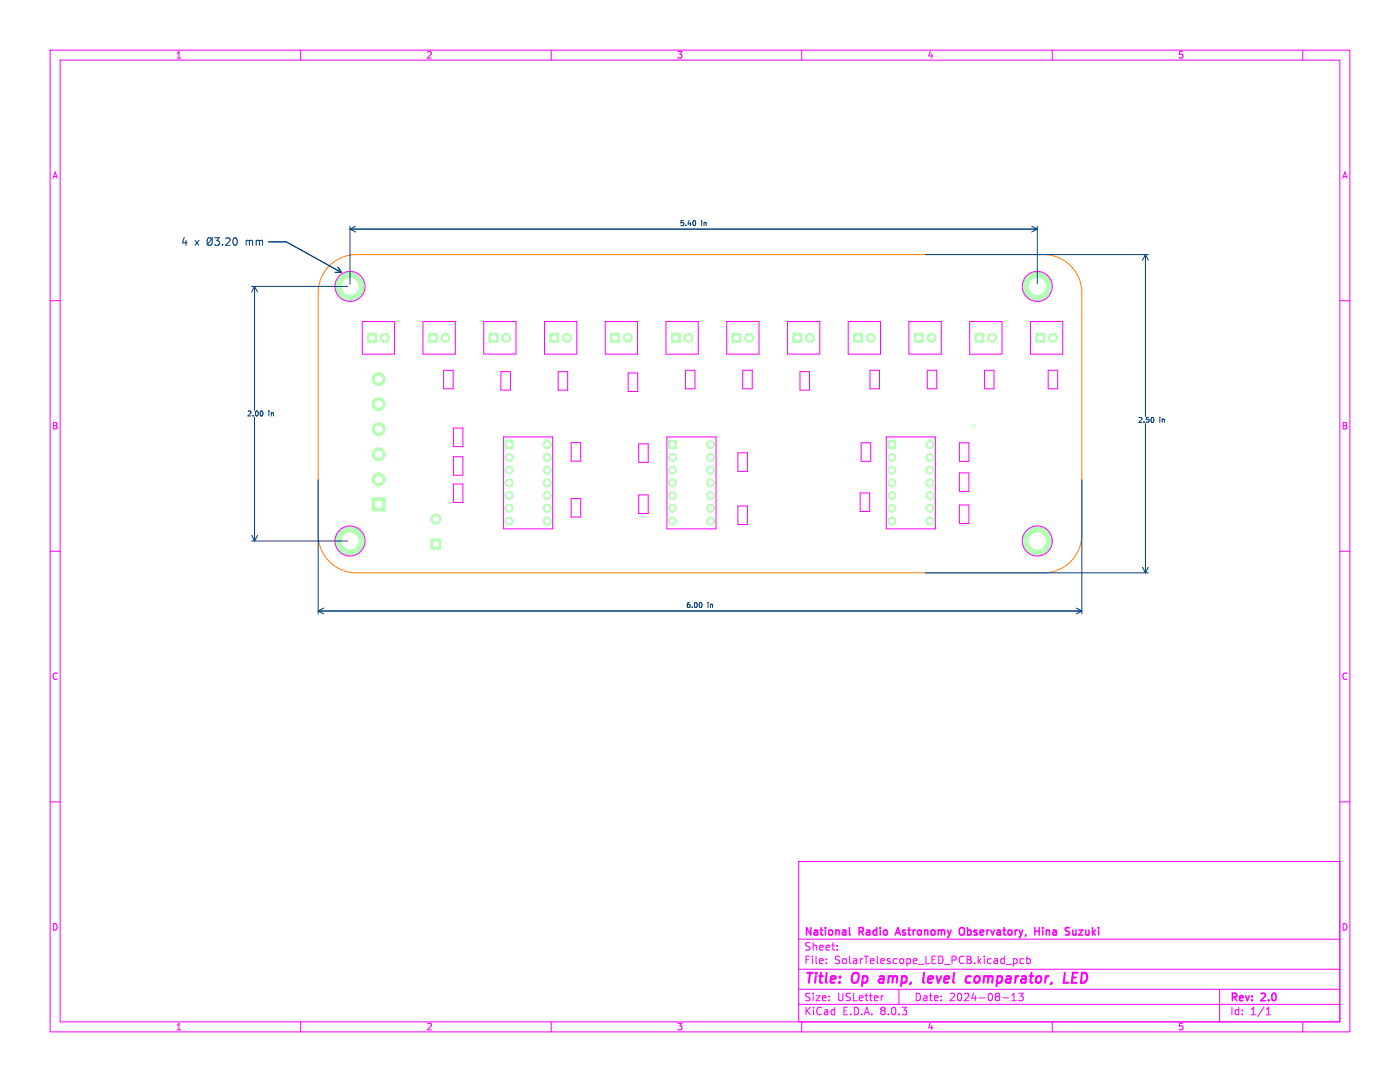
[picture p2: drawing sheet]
<svg xmlns="http://www.w3.org/2000/svg" width="279mm" height="216mm" viewBox="0 0 279 216" stroke-linecap="round" stroke-linejoin="round" font-family="sans-serif">
<g fill="none" stroke="#0080ff" stroke-width=".2">
<circle cx="69.8" cy="57.1" r="2.75"/>
<circle cx="207" cy="57.1" r="2.75"/>
<circle cx="69.8" cy="107.9" r="2.75"/>
<circle cx="207" cy="107.9" r="2.75"/>
</g>
<g fill="#b3ffb3" stroke="#b3ffb3" stroke-width=".2">
<path d="M134 66.5h1.8v1.8h-1.8z"/>
<path d="M206.7 66.5h1.8v1.8h-1.8z"/>
<path d="M73.3 66.5h1.8v1.8h-1.8z"/>
<path d="M100.8 87.9h1.6v1.6h-1.6z"/>
<path d="M85.5 66.5h1.8v1.8h-1.8z"/>
<path d="M121.8 66.5h1.8v1.8h-1.8z"/>
<path d="M133.4 87.9h1.6v1.6h-1.6z"/>
<path d="M182.4 66.5h1.8v1.8h-1.8z"/>
<path d="M146.1 66.5h1.8v1.8h-1.8z"/>
<path d="M177.2 87.9h1.6v1.6h-1.6z"/>
<path d="M194.6 66.5h1.8v1.8h-1.8z"/>
<path d="M97.6 66.5h1.8v1.8h-1.8z"/>
<path d="M109.7 66.5h1.8v1.8h-1.8z"/>
<path d="M170.3 66.5h1.8v1.8h-1.8z"/>
<path d="M158.2 66.5h1.8v1.8h-1.8z"/>
<path d="M86 107.6h2v2h-2z"/>
<path d="M74.3 99.3h2.6v2.6h-2.6z"/>
<circle cx="137.4" cy="67.4" r=".9"/>
<circle cx="210.1" cy="67.4" r=".9"/>
<circle cx="76.8" cy="67.4" r=".9"/>
<circle cx="69.8" cy="57.1" r="2.75"/>
<circle cx="207" cy="57.1" r="2.75"/>
<circle cx="101.6" cy="91.3" r=".8"/>
<circle cx="101.6" cy="93.8" r=".8"/>
<circle cx="101.6" cy="96.3" r=".8"/>
<circle cx="101.6" cy="98.9" r=".8"/>
<circle cx="101.6" cy="101.4" r=".8"/>
<circle cx="101.6" cy="104" r=".8"/>
<circle cx="109.2" cy="104" r=".8"/>
<circle cx="109.2" cy="101.4" r=".8"/>
<circle cx="109.2" cy="98.9" r=".8"/>
<circle cx="109.2" cy="96.3" r=".8"/>
<circle cx="109.2" cy="93.8" r=".8"/>
<circle cx="109.2" cy="91.3" r=".8"/>
<circle cx="109.2" cy="88.7" r=".8"/>
<circle cx="88.9" cy="67.4" r=".9"/>
<circle cx="125.3" cy="67.4" r=".9"/>
<circle cx="134.2" cy="91.3" r=".8"/>
<circle cx="134.2" cy="93.8" r=".8"/>
<circle cx="134.2" cy="96.3" r=".8"/>
<circle cx="134.2" cy="98.9" r=".8"/>
<circle cx="134.2" cy="101.4" r=".8"/>
<circle cx="134.2" cy="104" r=".8"/>
<circle cx="141.8" cy="104" r=".8"/>
<circle cx="141.8" cy="101.4" r=".8"/>
<circle cx="141.8" cy="98.9" r=".8"/>
<circle cx="141.8" cy="96.3" r=".8"/>
<circle cx="141.8" cy="93.8" r=".8"/>
<circle cx="141.8" cy="91.3" r=".8"/>
<circle cx="141.8" cy="88.7" r=".8"/>
<circle cx="185.9" cy="67.4" r=".9"/>
<circle cx="149.5" cy="67.4" r=".9"/>
<circle cx="178" cy="91.3" r=".8"/>
<circle cx="178" cy="93.8" r=".8"/>
<circle cx="178" cy="96.3" r=".8"/>
<circle cx="178" cy="98.9" r=".8"/>
<circle cx="178" cy="101.4" r=".8"/>
<circle cx="178" cy="104" r=".8"/>
<circle cx="185.6" cy="104" r=".8"/>
<circle cx="185.6" cy="101.4" r=".8"/>
<circle cx="185.6" cy="98.9" r=".8"/>
<circle cx="185.6" cy="96.3" r=".8"/>
<circle cx="185.6" cy="93.8" r=".8"/>
<circle cx="185.6" cy="91.3" r=".8"/>
<circle cx="185.6" cy="88.7" r=".8"/>
<circle cx="207" cy="107.9" r="2.75"/>
<circle cx="198" cy="67.4" r=".9"/>
<circle cx="69.8" cy="107.9" r="2.75"/>
<circle cx="101" cy="67.4" r=".9"/>
<circle cx="113.2" cy="67.4" r=".9"/>
<circle cx="173.8" cy="67.4" r=".9"/>
<circle cx="161.6" cy="67.4" r=".9"/>
<circle cx="87" cy="103.6" r="1"/>
<circle cx="75.6" cy="95.6" r="1.3"/>
<circle cx="75.6" cy="90.6" r="1.3"/>
<circle cx="75.6" cy="85.6" r="1.3"/>
<circle cx="75.6" cy="80.6" r="1.3"/>
<circle cx="75.6" cy="75.6" r="1.3"/>
<circle cx="194.3" cy="85.1" r=".3"/>
</g>
<g fill="#fff" stroke="#fff" stroke-width=".2">
<circle cx="194.3" cy="85.1" r=".15"/>
<circle cx="134.9" cy="67.4" r=".45"/>
<circle cx="137.4" cy="67.4" r=".45"/>
<circle cx="207.6" cy="67.4" r=".45"/>
<circle cx="210.1" cy="67.4" r=".45"/>
<circle cx="74.2" cy="67.4" r=".45"/>
<circle cx="76.8" cy="67.4" r=".45"/>
<circle cx="69.8" cy="57.2" r="1.6"/>
<circle cx="207" cy="57.2" r="1.6"/>
<circle cx="101.6" cy="88.7" r=".4"/>
<circle cx="101.6" cy="91.3" r=".4"/>
<circle cx="101.6" cy="93.8" r=".4"/>
<circle cx="101.6" cy="96.4" r=".4"/>
<circle cx="101.6" cy="98.9" r=".4"/>
<circle cx="101.6" cy="101.4" r=".4"/>
<circle cx="101.6" cy="104" r=".4"/>
<circle cx="109.2" cy="104" r=".4"/>
<circle cx="109.2" cy="101.4" r=".4"/>
<circle cx="109.2" cy="98.9" r=".4"/>
<circle cx="109.2" cy="96.4" r=".4"/>
<circle cx="109.2" cy="93.8" r=".4"/>
<circle cx="109.2" cy="91.3" r=".4"/>
<circle cx="109.2" cy="88.7" r=".4"/>
<circle cx="86.4" cy="67.4" r=".45"/>
<circle cx="88.9" cy="67.4" r=".45"/>
<circle cx="122.7" cy="67.4" r=".45"/>
<circle cx="125.3" cy="67.4" r=".45"/>
<circle cx="134.2" cy="88.7" r=".4"/>
<circle cx="134.2" cy="91.3" r=".4"/>
<circle cx="134.2" cy="93.8" r=".4"/>
<circle cx="134.2" cy="96.4" r=".4"/>
<circle cx="134.2" cy="98.9" r=".4"/>
<circle cx="134.2" cy="101.4" r=".4"/>
<circle cx="134.2" cy="104" r=".4"/>
<circle cx="141.8" cy="104" r=".4"/>
<circle cx="141.8" cy="101.4" r=".4"/>
<circle cx="141.8" cy="98.9" r=".4"/>
<circle cx="141.8" cy="96.4" r=".4"/>
<circle cx="141.8" cy="93.8" r=".4"/>
<circle cx="141.8" cy="91.3" r=".4"/>
<circle cx="141.8" cy="88.7" r=".4"/>
<circle cx="183.3" cy="67.4" r=".45"/>
<circle cx="185.9" cy="67.4" r=".45"/>
<circle cx="147" cy="67.4" r=".45"/>
<circle cx="149.5" cy="67.4" r=".45"/>
<circle cx="178" cy="88.7" r=".4"/>
<circle cx="178" cy="91.3" r=".4"/>
<circle cx="178" cy="93.8" r=".4"/>
<circle cx="178" cy="96.4" r=".4"/>
<circle cx="178" cy="98.9" r=".4"/>
<circle cx="178" cy="101.4" r=".4"/>
<circle cx="178" cy="104" r=".4"/>
<circle cx="185.6" cy="104" r=".4"/>
<circle cx="185.6" cy="101.4" r=".4"/>
<circle cx="185.6" cy="98.9" r=".4"/>
<circle cx="185.6" cy="96.4" r=".4"/>
<circle cx="185.6" cy="93.8" r=".4"/>
<circle cx="185.6" cy="91.3" r=".4"/>
<circle cx="185.6" cy="88.7" r=".4"/>
<circle cx="207" cy="108" r="1.6"/>
<circle cx="195.5" cy="67.4" r=".45"/>
<circle cx="198" cy="67.4" r=".45"/>
<circle cx="69.8" cy="108" r="1.6"/>
<circle cx="98.5" cy="67.4" r=".45"/>
<circle cx="101" cy="67.4" r=".45"/>
<circle cx="110.6" cy="67.4" r=".45"/>
<circle cx="113.2" cy="67.4" r=".45"/>
<circle cx="171.2" cy="67.4" r=".45"/>
<circle cx="173.8" cy="67.4" r=".45"/>
<circle cx="159.1" cy="67.4" r=".45"/>
<circle cx="161.6" cy="67.4" r=".45"/>
<circle cx="87" cy="108.6" r=".5"/>
<circle cx="87" cy="103.6" r=".5"/>
<circle cx="75.6" cy="100.6" r=".65"/>
<circle cx="75.6" cy="95.6" r=".65"/>
<circle cx="75.6" cy="90.6" r=".65"/>
<circle cx="75.6" cy="85.6" r=".65"/>
<circle cx="75.6" cy="80.6" r=".65"/>
<circle cx="75.6" cy="75.6" r=".65"/>
</g>
<g fill="none" stroke="#f0f" stroke-width=".2">
<path d="M10 10h259.4v195.9h-259.4zM12 12h255.4v191.9h-255.4zM60 10v2M110 10v2M160 10v2M210 10v2M260 10v2M10 60h2M267.4 60h2M72.3 64.2h6.4v6.5h-6.4zM84.4 64.2h6.5v6.5h-6.5zM88.5 73.9h1.9v3.7h-1.9z"/>
<path d="M96.5 64.2h6.5v6.5h-6.5zM100 74.1h1.9v3.7h-1.9zM108.7 64.2h6.4v6.5h-6.4zM111.4 74.1h1.9v3.7h-1.9zM120.8 64.2h6.4v6.5h-6.4zM125.4 74.4h1.9v3.7h-1.9zM132.9 64.2h6.5v6.5h-6.5zM136.8 73.9h1.9v3.7h-1.9zM145 64.2h6.5v6.5h-6.5zM148.2 73.9h1.9v3.7h-1.9zM157.2 64.2h6.4v6.5h-6.4zM159.7 74.1h1.9v3.7h-1.9z"/>
<path d="M169.3 64.2h6.4v6.5h-6.4zM173.6 73.9h1.9v3.7h-1.9zM181.4 64.2h6.4v6.5h-6.4zM185.1 73.9h1.9v3.7h-1.9zM193.5 64.2h6.5v6.5h-6.5zM196.5 73.9h1.9v3.7h-1.9zM205.6 64.2h6.5v6.5h-6.5zM209.2 73.9h1.9v3.7h-1.9zM90.5 96.6h1.9v3.7h-1.9zM90.5 85.4h1.9v3.7h-1.9zM90.5 91.1h1.9v3.7h-1.9zM100.5 87.2h9.8v18.3h-9.8z"/>
<path d="M114 88.3h1.9v3.7h-1.9zM114 99.5h1.9v3.7h-1.9zM127.5 88.6h1.9v3.7h-1.9zM127.5 98.8h1.9v3.7h-1.9zM133.1 87.2h9.8v18.3h-9.8zM147.3 90.4h1.9v3.7h-1.9zM171.7 98.4h1.9v3.7h-1.9zM171.9 88.4h1.9v3.7h-1.9zM176.9 87.2h9.8v18.3h-9.8zM191.5 88.4h1.9v3.7h-1.9zM191.5 94.4h1.9v3.7h-1.9zM10 110h2"/>
<path d="M147.3 101h1.9v3.7h-1.9zM191.5 100.8h1.9v3.7h-1.9zM267.4 110h2M10 160h2M267.4 160h2M159.4 171.9h108v32h-108zM159.4 197.4h108M159.4 193.4h108M159.4 187.4h108M164.9 192.1v.2M164.9 191.4v.1M167.1 189.4v.2"/>
<path d="M167.1 188.7v.1M176.3 198.7l-.3 .1M179.4 197.4v3M200.1 199.1h1.2M201.9 199.7h.9M201.9 198.6l.5-.4v1.5M202.3 191.4l.4-.1 .3 .3-.1 .6h-.6M204.2 198.2l-.5 .6 .4 .1v.6l-.2 .2-.6-.2M204.3 191.4l-.4-.1-.3 .3 .1 .6h.6M204.9 191.4l.5-.1 .2 .3-.1 .6h-.6M204.9 190.8v1.5M243.4 197.4v6.5"/>
<path d="M60 203.9v2M110 203.9v2M159.4 200.4h108M160 203.9v2M210 203.9v2M252.7 202.5h.9M252.7 201.4l.4-.4v1.5M260 203.9v2"/>
<circle cx="69.8" cy="57.1" r="3"/>
<circle cx="207" cy="57.1" r="3"/>
<circle cx="69.8" cy="107.9" r="3"/>
<circle cx="207" cy="107.9" r="3"/>
</g>
<path d="M175.5 195.4l-.1 .4 .2 .3M184.4 194.1l-.2 1.7 .3 .3M193.2 194.8l.6 .1M193.6 196l-.6 .1M194.5 195.2v.7M212.5 194.1l-.2 2h.9M214 195.1h.7M215.1 194.1h-1l-.2 2h.9" fill="none" stroke="#f0f" stroke-width=".4"/>
<path d="M169.5 185.1v1.3l.2 .2M178.8 186.1h.7M179.2 185.1l-.5 1.5M192.2 185.1a.5 .5 0 0 0-.5 0 .5 .5 0 0 0-.2 .5v.5a.5 .5 0 0 0 .2 .4 .5 .5 0 0 0 .5 0M206.5 185.1v1.5M206.5 185.8h.9M207.4 185.1v1.5M214.1 185.6v.8l.4 .2" fill="none" stroke="#f0f" stroke-width=".3"/>
<path d="M65.7 53a7.6 7.6 0 0 1 5.4-2.2h137.2a7.6 7.6 0 0 1 7.6 7.6v48.3a7.6 7.6 0 0 1-7.6 7.6h-137.2a7.6 7.6 0 0 1-7.6-7.6v-48.3a7.6 7.6 0 0 1 2.2-5.4z" fill="none" stroke="#ff8000" stroke-width=".2"/>
<g fill="none" stroke="#004080" stroke-width=".2">
<path d="M50.2 57.2h19.1M50.8 57.2v24.7M50.8 57.2l.6 1.1M50.8 57.2l-.6 1.1M53.6 48.3h3.5l11 6.1M66.9 54.3l1.2 .1M67.4 53.3l.7 1.1M69.8 45.1v11.5M69.8 45.7h137.2M69.8 45.7l1.2 .6M71 45.1l-1.2 .6M138.7 44.1l.1 .3-.1 .6"/>
<path d="M184.7 50.8h44.5M205.9 45.1l1.1 .6M207 45.1v11.5M207 45.7l-1.1 .6M228.6 50.8v32.3M228.6 50.8l.6 1.1M228.6 50.8l-.6 1.1M50.8 83.2v24.8M52.3 82.1l.2 .3-.2 .6M63.5 95.8v26.7M215.9 95.8v26.7M228.6 84.5v29.8"/>
<path d="M230.1 83.3l.2 .4-.2 .5M50.2 108h19.1M50.2 106.8l.6 1.2M51.4 106.8l-.6 1.2M184.7 114.3h44.5M228 113.2l.6 1.1M229.2 113.2l-.6 1.1M63.5 121.9h152.4M63.5 121.9l1.1 .6M64.6 121.3l-1.1 .6M140 120.3l.1 .3-.1 .6M214.8 121.3l1.1 .6"/>
<path d="M215.9 121.9l-1.1 .6"/>
</g>
<g font-size="2.8" fill="#f0f">
<text x="160.4" y="196.8">Title:</text>
<text x="170.1" y="196.8">Op</text>
<text x="176.3" y="196.8">amp,</text>
<text x="185.8" y="196.8">level</text>
<text x="195.2" y="196.8">comparator,</text>
<text x="215.5" y="196.8">LED</text>
</g>
<g font-size="2.1" fill="#004080">
<text x="36.1" y="49.2">4</text>
<text x="38.8" y="49.2">x Ø3.20</text>
<text x="49.1" y="49.2">mm</text>
</g>
<g font-size="2.1" fill="#f0f">
<text x="160.4" y="189.9">Sheet:</text>
<text x="160.4" y="187.1">National</text>
<text x="171.5" y="187.1">Radio</text>
<text x="179.5" y="187.1">Astronomy</text>
<text x="192.8" y="187.1">Observatory,</text>
<text x="208.4" y="187.1">Hina</text>
<text x="215.1" y="187.1">Suzuki</text>
<text x="160.4" y="192.6">File:</text>
<text x="166.5" y="192.6">SolarTelescope_LED_PCB.kicad_pcb</text>
<text x="160.4" y="202.8">KiCad</text>
<text x="160.4" y="200">Size:</text>
<text x="167" y="200">USLetter</text>
<text x="168.1" y="202.8">E.D.A.</text>
<text x="175.7" y="202.8">8.0.3</text>
<text x="182.4" y="200">Date:</text>
<text x="189.4" y="200">2024-08-13</text>
<text x="245.4" y="200.2">Rev:</text>
<text x="245.4" y="202.8">Id:</text>
<text x="249.5" y="202.8">1/1</text>
<text x="251.8" y="200.2">2.0</text>
</g>
<g font-size="1.8" fill="#f0f">
<text x="35" y="11.9">1</text>
<text x="85" y="11.9">2</text>
<text x="135" y="11.9">3</text>
<text x="185" y="11.9">4</text>
<text x="235" y="11.9">5</text>
<text x="10.3" y="35.9">A</text>
<text x="267.7" y="35.9">A</text>
<text x="10.3" y="85.9">B</text>
<text x="267.7" y="85.9">B</text>
<text x="10.3" y="135.9">C</text>
<text x="267.7" y="135.9">C</text>
<text x="10.3" y="185.9">D</text>
<text x="267.7" y="185.9">D</text>
<text x="35" y="205.8">1</text>
<text x="85" y="205.8">2</text>
<text x="135" y="205.8">3</text>
<text x="185" y="205.8">4</text>
<text x="235" y="205.8">5</text>
</g>
<g font-size="1.4" fill="#004080">
<text x="135.6" y="45.3">5.40</text>
<text x="139.9" y="45.3">in</text>
<text x="49.2" y="83.3">2.00</text>
<text x="53.6" y="83.3">in</text>
<text x="227" y="84.5">2.50</text>
<text x="231.4" y="84.5">in</text>
<text x="136.8" y="121.5">6.00</text>
<text x="141.2" y="121.5">in</text>
</g>
</svg>
